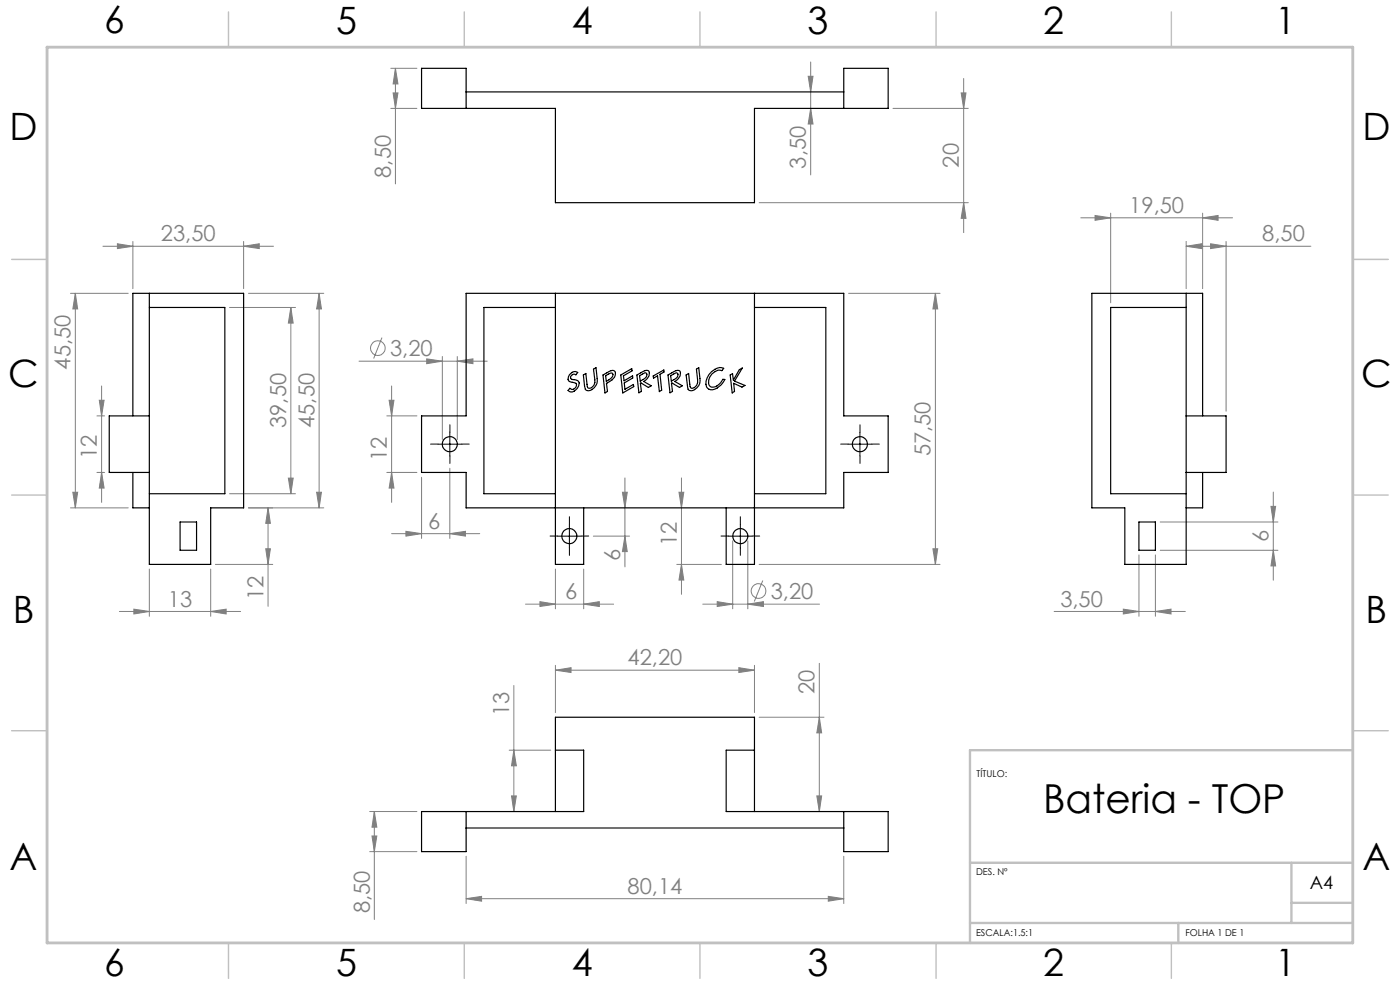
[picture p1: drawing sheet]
<svg xmlns="http://www.w3.org/2000/svg" width="297mm" height="210mm" viewBox="0 0 297 210" stroke-linecap="round" stroke-linejoin="round" font-family="sans-serif">
<g fill="none" stroke="#808080" stroke-width=".21">
<path d="M82.9 14.5h5.5M83.4 19.7h1l-.5 3.3zM83.9 14.5l.5 3.3h-1zM83.9 14.5v24.5M171.4 16.2h1.1l-.5 3.3zM172 13.2v23.9M203.9 19.7h1l-.5 3.3zM204.4 16.6v32.7M82.9 23h5.5M172 23l.5 3.3h-1.1zM189.4 23h16M21.8 52.2h36.2"/>
<path d="M24.9 51.7l3.3 .5-3.3 .5zM28.2 51.2v10M51.7 52.2l3.3-.5v1zM51.7 51.2v10M161 43h44.4M204.4 43l.5 3.3h-1zM229.3 46.2h32.2M232.3 45.7l3.3 .5-3.3 .5zM235.6 45.2v19M251.6 52.2l3.3-.5v1zM251.6 52.2h26.5M251.6 51.2v10"/>
<path d="M255.1 46.2l3.3-.5v1zM255.1 45.2v16M256.8 51.7l3.3 .5-3.3 .5zM260.1 51.2v36M15 62.2h12.2M16 62.2v45.5M16 62.2l.5 3.3h-1zM48.7 65.2h14M52.7 62.2h16M61.7 65.2l.5 3.3h-1zM61.7 65.2v39.5M67.7 62.2v45.5"/>
<path d="M67.7 62.2l.5 3.3h-1zM76.2 76.6h27.2M81 71.6l-1.7 4.5M90.5 76.1l3.3 .5-3.3 .5zM93.8 75.6v17.6M97 76.6l3.3-.5v1zM97 75.6v17.6M180 62.2h19.4M198.4 62.2l.5 3.3h-1zM198.4 62.2v57.5M20.6 88.2h1.6M21.1 84.9h1l-.5 3.3z"/>
<path d="M21.6 81.9v24.7M82.1 88.2h6.3M82.5 84.9h1.1l-.5 3.3zM83.1 81.9v24.7M95.4 99.3v14.9M15 107.7h12.2M15.5 104.4h1l-.5 3.3zM20.6 100.2h1.6M21.6 100.2l.5 3.3h-1zM45.7 119.7h12.2M48.7 104.7h14M52.7 107.7h16"/>
<path d="M56.4 116.4h1l-.5 3.3zM56.9 107.7l.5 3.3h-1zM56.9 107.7v20.9M61.2 101.4h1l-.5 3.3zM67.2 104.4h1l-.5 3.3zM82.1 100.2h6.3M83.1 113.2h18.7M83.1 100.2l.5 3.3h-1.1zM86.1 112.7l3.3 .5-3.3 .5zM89.4 101.2v13M95.4 113.2l3.3-.5v1zM125.9 113.7h7.7"/>
<path d="M132 104.4h1.1l-.5 3.3zM132.6 113.7l.5 3.3h-1.1zM132.6 101.4v18.9M143.6 119.7h9.4M144 104.4h1.1l-.5 3.3zM144.6 101.4v24.7M144.6 119.7l.5 3.3h-1.1zM155.4 114.7v14.4M158.6 114.7v14.4M161 119.7h38.4M197.9 116.4h1l-.5 3.3zM241.6 117.7v13"/>
<path d="M245.1 117.7v13M246.1 116.7h25M246.1 110.7h25M269.6 107.4h1l-.5 3.3zM270.1 116.7l.5 3.3h-1zM270.1 104.4v18.7M25.3 129.7h25.7M28.4 129.2l3.3 .5-3.3 .5zM31.7 120.7v10M44.7 129.7l3.3-.5v1zM44.7 120.7v10M111.5 128.2h18.7"/>
<path d="M114.5 127.6l3.3 .6-3.3 .4zM117.8 120.7v8.4M123.8 128.2l3.3-.6v1zM123.8 120.7v8.4M149.1 128.2h24.7M152.2 127.6l3.2 .6-3.2 .4zM158.6 128.2l3.4-.6v1zM161.8 123.1l-1.8 4.5M223.6 129.7h27.9M238.3 129.2l3.3 .5-3.3 .5zM245.1 129.7l3.3-.5v1zM108 159.1h8.8"/>
<path d="M109 145.4v26.7M109 159.1l.5 3.3h-1zM117.8 142.2l3.3-.6v1.1zM117.8 141.1v10.1M117.8 142.2h42.3M156.7 141.6l3.4 .6-3.4 .5zM160.1 141.1v10.1M161 152.1h13.8M173.8 140.7v31.4M173.8 152.1l.5 3.4h-1zM78.4 172.1h10M78.9 177.3h1l-.5 3.3z"/>
<path d="M79.4 172.1v22.9M79.4 172.1l.5 3.4h-1zM108.5 168.8h1l-.5 3.3zM173.3 168.8h1l-.5 3.3zM78.4 180.6h10M98.9 190.6l3.3-.5v1.1zM98.9 181.6v10.1M98.9 190.6h80.1M175.7 190.1l3.3 .5-3.3 .6zM179 181.6v10.1"/>
<circle cx="80.1" cy="73.8" r="1.56"/>
<circle cx="160.9" cy="125.4" r="1.55"/>
</g>
<g fill="none" stroke="#000" stroke-width=".21" stroke-dasharray="15.2 1.3 1.3 1.3">
<path d="M92.9 94.2h-1.6M95.4 91.7v-1.6M95.4 96.7v1.6M97.9 94.2h1.6M179.9 94.2h-1.6M182.4 91.7v-1.6M182.4 96.7v1.6M184.9 94.2h1.6M118.3 113.7h-1.6M120.8 111.2v-1.6M120.8 116.2v1.6M123.3 113.7h1.6"/>
<path d="M154.6 113.7h-1.6M157.1 111.2v-1.6M157.1 116.2v1.6M159.6 113.7h1.6"/>
</g>
<path d="M92.9 94.2h5M95.4 91.7v5M179.9 94.2h5M182.4 91.7v5M118.3 113.7h5M120.8 111.2v5M154.6 113.7h4.9M157.1 111.2v5" fill="none" stroke="#000" stroke-width=".21"/>
<path d="M287 55h7.5M287 144.8v55.2h-187.2" fill="none" stroke="#c0c0c0" stroke-width=".21"/>
<path d="M287 159.1h-81.2v40.9M205.8 183h81.2M205.8 195.8h81.2M250 195.8v4.2M274 183v12.8M274 191.5h13" fill="none" stroke="#c0c0c0" stroke-width=".5"/>
<g fill="none" stroke="#c0c0c0" stroke-width=".3">
<path d="M48.5 2.5v7.5M98.5 2.5v7.5M148.5 2.5v7.5M198.6 2.5v7.5M248.5 2.5v7.5M2.5 55h7.5M287 55h7.5M2.5 105h7.5M287 105h7.5M2.5 155h7.5M287 155h7.5M48.5 200v7.5"/>
<path d="M98.5 200v7.5M148.5 200v7.5M198.6 200v7.5M248.5 200v7.5"/>
</g>
<path d="M10 10h277v190h-277z" fill="none" stroke="#c0c0c0" stroke-width=".6"/>
<g fill="#808080">
<path d="M123.8 128.2l3.3-.6v1zM114.5 127.6l3.3 .6-3.3 .4zM44.7 129.7l3.3-.5v1zM28.4 129.2l3.3 .5-3.3 .5zM51.7 52.2l3.3-.5v1zM24.9 51.7l3.3 .5-3.3 .5z"/>
<path d="M90.5 76.1l3.3 .5-3.3 .5zM97 76.6l3.3-.5v1zM86.1 112.7l3.3 .5-3.3 .5zM95.4 113.2l3.3-.5v1zM152.2 127.6l3.2 .6-3.2 .4zM158.6 128.2l3.4-.6v1zM251.6 52.2l3.3-.5v1zM256.8 51.7l3.3 .5-3.3 .5zM232.3 45.7l3.3 .5-3.3 .5zM255.1 46.2l3.3-.5v1zM238.3 129.2l3.3 .5-3.3 .5zM245.1 129.7l3.3-.5v1zM98.9 190.6l3.3-.5v1.1zM175.7 190.1l3.3 .5-3.3 .6zM117.8 142.2l3.3-.6v1.1zM156.7 141.6l3.4 .6-3.4 .5z"/>
<path d="M197.9 116.4h1l-.5 3.3zM198.4 62.2l.5 3.3h-1zM144.6 119.7l.5 3.3h-1.1zM144 104.4h1.1l-.5 3.3zM132.6 113.7l.5 3.3h-1.1zM132 104.4h1.1l-.5 3.3zM61.2 101.4h1l-.5 3.3zM61.7 65.2l.5 3.3h-1zM56.4 116.4h1l-.5 3.3zM56.9 107.7l.5 3.3h-1zM204.4 43l.5 3.3h-1zM203.9 19.7h1l-.5 3.3zM83.4 19.7h1l-.5 3.3zM83.9 14.5l.5 3.3h-1zM270.1 116.7l.5 3.3h-1zM269.6 107.4h1l-.5 3.3z"/>
<path d="M82.5 84.9h1.1l-.5 3.3zM83.1 100.2l.5 3.3h-1.1zM67.7 62.2l.5 3.3h-1zM67.2 104.4h1l-.5 3.3zM16 62.2l.5 3.3h-1zM15.5 104.4h1l-.5 3.3zM21.1 84.9h1l-.5 3.3zM21.6 100.2l.5 3.3h-1zM171.4 16.2h1.1l-.5 3.3zM172 23l.5 3.3h-1.1zM79.4 172.1l.5 3.4h-1zM78.9 177.3h1l-.5 3.3zM173.8 152.1l.5 3.4h-1zM173.3 168.8h1l-.5 3.3zM109 159.1l.5 3.3h-1zM108.5 168.8h1l-.5 3.3z"/>
</g>
<g fill="none" stroke="#000" stroke-width=".25">
<path d="M98.9 19.5h80.1M98.9 23v-8.5h-9.5v8.5h28.4v20h42.3v-20h28.3v-8.5h-9.4v8.5M31.7 62.2v57.5h13v-12h7v-45.5h-23.5v26M31.7 65.2h16v39.5h-16M98.9 62.2h80.1v26h9.4v12h-9.4v7.5h-80.1v-7.5h-9.5v-12h9.5zM117.8 62.2v57.5h6v-12M117.8 65.2h-15.1v39.5h15.1M121.1 79.2a1.09 1.09 0 0 1 1.5-.2l-.4 .5-.6-.1-.5 .4v.6l.7 .1a.96 .96 0 0 1 1.1 .7 1.98 1.98 0 0 1-1.9 1.9l-.5-.3 .4-.4a.84 .84 0 0 0 1.1 0 .84 .84 0 0 0 .2-1.1l-.8-.2a.82 .82 0 0 1-.9-.6l.1-.5zM123.8 79.5l.5-.3 .4 3.1a1.25 1.25 0 0 0 1.3-.4 1.25 1.25 0 0 0 .2-1.3l-.3-2.3 .5-.3 .3 2.3a2.12 2.12 0 0 1-2.2 2.5 .94 .94 0 0 1-.5-1zM127.9 79.5l.8-.4a1.37 1.37 0 0 1 1.8-.3 1.73 1.73 0 0 1-1.2 2.2l-.6 .3 .2 1.7-.6 .4zM128.5 79.7l.8-.5h.6a.96 .96 0 0 1-.7 1.4l-.6 .3zM131.7 79.5l2.3-1.3 .1 .5-1.8 1 .1 1.1 1.8-1.1v.5l-1.8 1 .2 1.4 1.8-1v.4l-2.3 1.4z"/>
<path d="M135.1 79.5l.8-.4a1.71 1.71 0 0 1 1.7-.4 1.64 1.64 0 0 1-1 2.2l1.5 .9-.6 .4-1.5-1-.1 .1 .2 1.7-.6 .3zM135.7 79.7l.6-.3a.58 .58 0 0 1 .9-.1 1.07 1.07 0 0 1-.8 1.2l-.6 .3zM138.6 79.8l2.2-1.3 .1 .4-.9 .5 .4 3.4-.5 .3-.4-3.4-.9 .5zM141.7 79.5l.8-.4a1.71 1.71 0 0 1 1.7-.4 1.64 1.64 0 0 1-1 2.2l1.5 .9-.6 .4-1.5-1-.1 .1 .2 1.7-.6 .3zM142.3 79.7l.6-.3a.58 .58 0 0 1 .9-.1 1.07 1.07 0 0 1-.8 1.2l-.6 .3zM145.6 79.5l.5-.3 .4 3.1a1.24 1.24 0 0 0 1.3-.4 1.24 1.24 0 0 0 .2-1.3l-.3-2.3 .5-.3a5.2 5.2 0 0 1 0 3.8 1.62 1.62 0 0 1-2.1 .9l-.2-.5zM151 78.8a2.44 2.44 0 0 1 2.5-.7l-.4 .5a2.41 2.41 0 0 0-2.8 2.6 1 1 0 0 0 .7 1 1 1 0 0 0 1.1-.3l.8-.7 .5-.7h.4a3.1 3.1 0 0 1-3.4 2.1 1.4 1.4 0 0 1-.6-1.8l.6-1.3zM154.9 79.5l.5-.2 .2 1.3 1.2-2.2 .7-.3-1.7 2.7 2.2 1-.6 .3-1.8-.8 .2 1.7-.5 .4zM160.1 62.2v57.5h-6v-12M160.1 65.2h15.1v39.5h-15.1M251.6 62.2v57.5h-13v-12h-7v-45.5h23.5v26M251.6 65.2h-16v39.5h16"/>
<path d="M31.7 88.2h-8.5v12h8.5M251.6 88.2h8.5v12h-8.5M28.2 100.2v7.5h3.5M38.2 110.7h3.5v6h-3.5zM241.6 110.7h3.5v6h-3.5zM255.1 100.2v7.5h-3.5M117.8 159.1h6v13h-34.4v8.5h9.5v-8.5M160.1 159.1h-6v13h34.3v8.5h-9.4v-8.5M98.9 175.6h80.1M117.8 172.1v-20h42.3v20"/>
<circle cx="95.4" cy="94.2" r="1.59"/>
<circle cx="182.4" cy="94.2" r="1.59"/>
<circle cx="120.8" cy="113.7" r="1.59"/>
<circle cx="157.1" cy="113.7" r="1.59"/>
</g>
<text font-size="8.5" x="221.3" y="172.5">Bateria - TOP</text>
<g font-size="8">
<text x="22.1" y="7.1">6</text>
<text x="71.3" y="7.1">5</text>
<text x="121.3" y="7.1">4</text>
<text x="171.3" y="7.1">3</text>
<text x="221.3" y="7.1">2</text>
<text x="270.5" y="7.1">1</text>
<text x="2" y="29.6">D</text>
<text x="289" y="29.6">D</text>
<text x="1.8" y="82.1">C</text>
<text x="288.8" y="82.1">C</text>
<text x="2.7" y="132.1">B</text>
<text x="289.7" y="132.1">B</text>
<text x="2" y="184.6">A</text>
<text x="289" y="184.6">A</text>
<text x="22.1" y="207.1">6</text>
<text x="71.3" y="207.1">5</text>
<text x="121.3" y="207.1">4</text>
<text x="171.3" y="207.1">3</text>
<text x="221.3" y="207.1">2</text>
<text x="270.5" y="207.1">1</text>
</g>
<g font-size="4.7" fill="#808080">
<text x="171" y="35.8" transform="rotate(-90 171 35.8)">3,50</text>
<text x="203.4" y="35.6" transform="rotate(-90 203.4 35.6)">20</text>
<text x="82.9" y="37.7" transform="rotate(-90 82.9 37.7)">8,50</text>
<text x="239.6" y="45.2">19,50</text>
<text x="34.1" y="51.2">23,50</text>
<text x="267.8" y="51.2">8,50</text>
<text x="82.7" y="75.5">3,20</text>
<text x="15" y="78.4" transform="rotate(-90 15 78.4)">45,50</text>
<text x="60.7" y="90.8" transform="rotate(-90 60.7 90.8)">39,50</text>
<text x="66.7" y="90.8" transform="rotate(-90 66.7 90.8)">45,50</text>
<text x="20.6" y="97.4" transform="rotate(-90 20.6 97.4)">12</text>
<text x="82.1" y="97.9" transform="rotate(-90 82.1 97.9)">12</text>
<text x="197.4" y="96.8" transform="rotate(-90 197.4 96.8)">57,50</text>
<text x="90.8" y="112.2">6</text>
<text x="131.6" y="119" transform="rotate(-90 131.6 119)">6</text>
<text x="143.6" y="115.8" transform="rotate(-90 143.6 115.8)">12</text>
<text x="269.1" y="115" transform="rotate(-90 269.1 115)">6</text>
<text x="35.6" y="128.7">13</text>
<text x="55.9" y="127.3" transform="rotate(-90 55.9 127.3)">12</text>
<text x="119.9" y="127.1">6</text>
<text x="163.5" y="127.1">3,20</text>
<text x="224.9" y="128.7">3,50</text>
<text x="133.1" y="141.1">42,20</text>
<text x="172.8" y="147.2" transform="rotate(-90 172.8 147.2)">20</text>
<text x="108" y="151.9" transform="rotate(-90 108 151.9)">13</text>
<text x="133.1" y="189.6">80,14</text>
<text x="78.4" y="193.7" transform="rotate(-90 78.4 193.7)">8,50</text>
</g>
<text font-size="3.9" x="277.9" y="188.5">A4</text>
<g font-size="2">
<text x="207.2" y="164.9">TÍTULO:</text>
<text x="207.1" y="185.5">DES. Nº</text>
<text x="207.1" y="198.6">ESCALA:1.5:1</text>
<text x="251.5" y="198.6">FOLHA 1 DE 1</text>
</g>
</svg>
